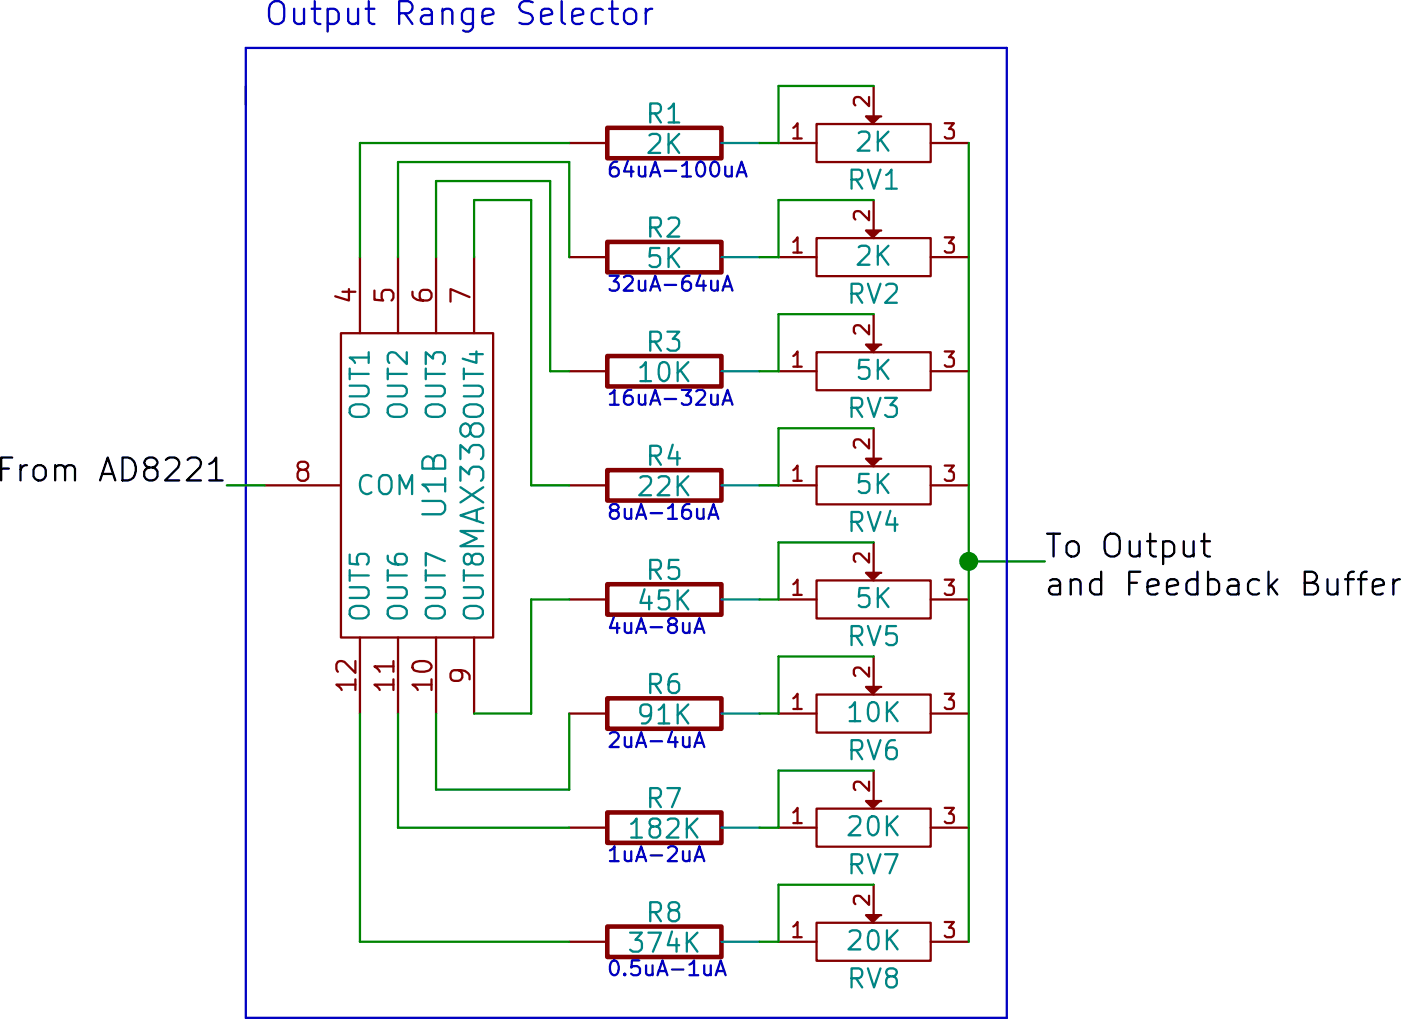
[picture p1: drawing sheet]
EESchema Schematic File Version 2
LIBS:power
LIBS:device
LIBS:transistors
LIBS:conn
LIBS:linear
LIBS:regul
LIBS:74xx
LIBS:cmos4000
LIBS:adc-dac
LIBS:memory
LIBS:xilinx
LIBS:special
LIBS:microcontrollers
LIBS:dsp
LIBS:microchip
LIBS:analog_switches
LIBS:motorola
LIBS:texas
LIBS:intel
LIBS:audio
LIBS:interface
LIBS:digital-audio
LIBS:philips
LIBS:display
LIBS:cypress
LIBS:siliconi
LIBS:opto
LIBS:atmel
LIBS:contrib
LIBS:valves
LIBS:range_select-cache
EELAYER 24 0
EELAYER END
$Descr A4 11693 8268
encoding utf-8
Sheet 1 1
Title "noname.sch"
Date ""
Rev ""
Comp ""
Comment1 ""
Comment2 ""
Comment3 ""
Comment4 ""
$EndDescr
$Comp
L MAX338 U1
U 2 1
P 5500 4000
F 0 "U1" H 5500 3950 60  0000 C CNN
F 1 "MAX338" H 5500 3850 60  0000 C CNN
F 2 "" H 5500 4000 60  0001 C CNN
F 3 "" H 5500 4000 60  0001 C CNN
	2    5500 4000
	0    -1   -1   0   
$EndComp
$Comp
L R R1
U 1 1
P 6150 3100
F 0 "R1" V 6230 3100 50  0000 C CNN
F 1 "2K" V 6150 3100 50  0000 C CNN
F 2 "" H 6150 3100 60  0001 C CNN
F 3 "" H 6150 3100 60  0001 C CNN
	1    6150 3100
	0    -1   -1   0   
$EndComp
$Comp
L R R2
U 1 1
P 6150 3400
F 0 "R2" V 6230 3400 50  0000 C CNN
F 1 "5K" V 6150 3400 50  0000 C CNN
F 2 "" H 6150 3400 60  0001 C CNN
F 3 "" H 6150 3400 60  0001 C CNN
	1    6150 3400
	0    -1   -1   0   
$EndComp
$Comp
L R R3
U 1 1
P 6150 3700
F 0 "R3" V 6230 3700 50  0000 C CNN
F 1 "10K" V 6150 3700 50  0000 C CNN
F 2 "" H 6150 3700 60  0001 C CNN
F 3 "" H 6150 3700 60  0001 C CNN
	1    6150 3700
	0    -1   -1   0   
$EndComp
$Comp
L R R4
U 1 1
P 6150 4000
F 0 "R4" V 6230 4000 50  0000 C CNN
F 1 "22K" V 6150 4000 50  0000 C CNN
F 2 "" H 6150 4000 60  0001 C CNN
F 3 "" H 6150 4000 60  0001 C CNN
	1    6150 4000
	0    -1   -1   0   
$EndComp
$Comp
L POT RV1
U 1 1
P 6700 3100
F 0 "RV1" H 6700 3000 50  0000 C CNN
F 1 "2K" H 6700 3100 50  0000 C CNN
F 2 "" H 6700 3100 60  0001 C CNN
F 3 "" H 6700 3100 60  0001 C CNN
	1    6700 3100
	1    0    0    -1  
$EndComp
$Comp
L POT RV2
U 1 1
P 6700 3400
F 0 "RV2" H 6700 3300 50  0000 C CNN
F 1 "2K" H 6700 3400 50  0000 C CNN
F 2 "" H 6700 3400 60  0001 C CNN
F 3 "" H 6700 3400 60  0001 C CNN
	1    6700 3400
	1    0    0    -1  
$EndComp
$Comp
L POT RV3
U 1 1
P 6700 3700
F 0 "RV3" H 6700 3600 50  0000 C CNN
F 1 "5K" H 6700 3700 50  0000 C CNN
F 2 "" H 6700 3700 60  0001 C CNN
F 3 "" H 6700 3700 60  0001 C CNN
	1    6700 3700
	1    0    0    -1  
$EndComp
$Comp
L POT RV4
U 1 1
P 6700 4000
F 0 "RV4" H 6700 3900 50  0000 C CNN
F 1 "5K" H 6700 4000 50  0000 C CNN
F 2 "" H 6700 4000 60  0001 C CNN
F 3 "" H 6700 4000 60  0001 C CNN
	1    6700 4000
	1    0    0    -1  
$EndComp
$Comp
L R R5
U 1 1
P 6150 4300
F 0 "R5" V 6230 4300 50  0000 C CNN
F 1 "45K" V 6150 4300 50  0000 C CNN
F 2 "" H 6150 4300 60  0001 C CNN
F 3 "" H 6150 4300 60  0001 C CNN
	1    6150 4300
	0    -1   -1   0   
$EndComp
$Comp
L R R6
U 1 1
P 6150 4600
F 0 "R6" V 6230 4600 50  0000 C CNN
F 1 "91K" V 6150 4600 50  0000 C CNN
F 2 "" H 6150 4600 60  0001 C CNN
F 3 "" H 6150 4600 60  0001 C CNN
	1    6150 4600
	0    -1   -1   0   
$EndComp
$Comp
L R R7
U 1 1
P 6150 4900
F 0 "R7" V 6230 4900 50  0000 C CNN
F 1 "182K" V 6150 4900 50  0000 C CNN
F 2 "" H 6150 4900 60  0001 C CNN
F 3 "" H 6150 4900 60  0001 C CNN
	1    6150 4900
	0    -1   -1   0   
$EndComp
$Comp
L R R8
U 1 1
P 6150 5200
F 0 "R8" V 6230 5200 50  0000 C CNN
F 1 "374K" V 6150 5200 50  0000 C CNN
F 2 "" H 6150 5200 60  0001 C CNN
F 3 "" H 6150 5200 60  0001 C CNN
	1    6150 5200
	0    -1   -1   0   
$EndComp
$Comp
L POT RV5
U 1 1
P 6700 4300
F 0 "RV5" H 6700 4200 50  0000 C CNN
F 1 "5K" H 6700 4300 50  0000 C CNN
F 2 "" H 6700 4300 60  0001 C CNN
F 3 "" H 6700 4300 60  0001 C CNN
	1    6700 4300
	1    0    0    -1  
$EndComp
$Comp
L POT RV6
U 1 1
P 6700 4600
F 0 "RV6" H 6700 4500 50  0000 C CNN
F 1 "10K" H 6700 4600 50  0000 C CNN
F 2 "" H 6700 4600 60  0001 C CNN
F 3 "" H 6700 4600 60  0001 C CNN
	1    6700 4600
	1    0    0    -1  
$EndComp
$Comp
L POT RV7
U 1 1
P 6700 4900
F 0 "RV7" H 6700 4800 50  0000 C CNN
F 1 "20K" H 6700 4900 50  0000 C CNN
F 2 "" H 6700 4900 60  0001 C CNN
F 3 "" H 6700 4900 60  0001 C CNN
	1    6700 4900
	1    0    0    -1  
$EndComp
$Comp
L POT RV8
U 1 1
P 6700 5200
F 0 "RV8" H 6700 5100 50  0000 C CNN
F 1 "20K" H 6700 5200 50  0000 C CNN
F 2 "" H 6700 5200 60  0001 C CNN
F 3 "" H 6700 5200 60  0001 C CNN
	1    6700 5200
	1    0    0    -1  
$EndComp
Wire Wire Line
	6450 3100 6450 2950
Wire Wire Line
	6450 2950 6700 2950
Wire Wire Line
	6450 3100 6400 3100
Wire Wire Line
	6450 3400 6450 3250
Wire Wire Line
	6450 3250 6700 3250
Wire Wire Line
	6450 3400 6400 3400
Wire Wire Line
	6400 3700 6450 3700
Wire Wire Line
	6450 3700 6450 3550
Wire Wire Line
	6450 3550 6700 3550
Wire Wire Line
	6700 3850 6450 3850
Wire Wire Line
	6450 3850 6450 4000
Wire Wire Line
	6450 4000 6400 4000
Wire Wire Line
	6450 5200 6400 5200
Wire Wire Line
	6450 5200 6450 5050
Wire Wire Line
	6450 5050 6700 5050
Wire Wire Line
	6700 4750 6450 4750
Wire Wire Line
	6450 4750 6450 4900
Wire Wire Line
	6450 4900 6400 4900
Wire Wire Line
	6400 4600 6450 4600
Wire Wire Line
	6450 4600 6450 4450
Wire Wire Line
	6450 4450 6700 4450
Wire Wire Line
	6450 4300 6400 4300
Wire Wire Line
	6450 4300 6450 4150
Wire Wire Line
	6450 4150 6700 4150
Wire Wire Line
	5350 3400 5350 3100
Wire Wire Line
	5350 3100 5900 3100
Wire Wire Line
	5450 3400 5450 3150
Wire Wire Line
	5450 3150 5900 3150
Wire Wire Line
	5900 3150 5900 3400
Wire Wire Line
	5550 3400 5550 3200
Wire Wire Line
	5550 3200 5850 3200
Wire Wire Line
	5850 3200 5850 3700
Wire Wire Line
	5850 3700 5900 3700
Wire Wire Line
	5650 3400 5650 3250
Wire Wire Line
	5650 3250 5800 3250
Wire Wire Line
	5800 3250 5800 4000
Wire Wire Line
	5800 4000 5900 4000
Wire Wire Line
	5350 5200 5350 4600
Wire Wire Line
	5350 5200 5900 5200
Wire Wire Line
	5450 4600 5450 4900
Wire Wire Line
	5450 4900 5900 4900
Wire Wire Line
	5550 4600 5550 4800
Wire Wire Line
	5550 4800 5900 4800
Wire Wire Line
	5900 4800 5900 4600
Wire Wire Line
	5650 4600 5800 4600
Wire Wire Line
	5800 4600 5800 4300
Wire Wire Line
	5800 4300 5900 4300
Wire Wire Line
	6950 5200 6950 3100
Connection ~ 6950 4200
Wire Wire Line
	7150 4200 6950 4200
Wire Notes Line
	5050 2950 5050 5400
Wire Notes Line
	5050 5400 7050 5400
Wire Notes Line
	7050 5400 7050 2850
Wire Notes Line
	7050 2850 5050 2850
Wire Notes Line
	5050 2850 5050 3000
Text Notes 5100 2800 0    60   ~ 0
Output Range Selector
Wire Wire Line
	5000 4000 5100 4000
Text Notes 6000 4700 0    39   ~ 0
2uA-4uA
Text Notes 6000 5000 0    39   ~ 0
1uA-2uA
Text Notes 6000 5300 0    39   ~ 0
0.5uA-1uA
Text Notes 6000 4400 0    39   ~ 0
4uA-8uA
Text Notes 6000 4100 0    39   ~ 0
8uA-16uA
Text Notes 6000 3800 0    39   ~ 0
16uA-32uA
Text Notes 6000 3500 0    39   ~ 0
32uA-64uA
Text Notes 6000 3200 0    39   ~ 0
64uA-100uA
Text Label 5000 4000 2    60   ~ 0
From AD8221
Text Label 7150 4200 0    60   ~ 0
To Output 
Text Label 7150 4300 0    60   ~ 0
and Feedback Buffer
$EndSCHEMATC
